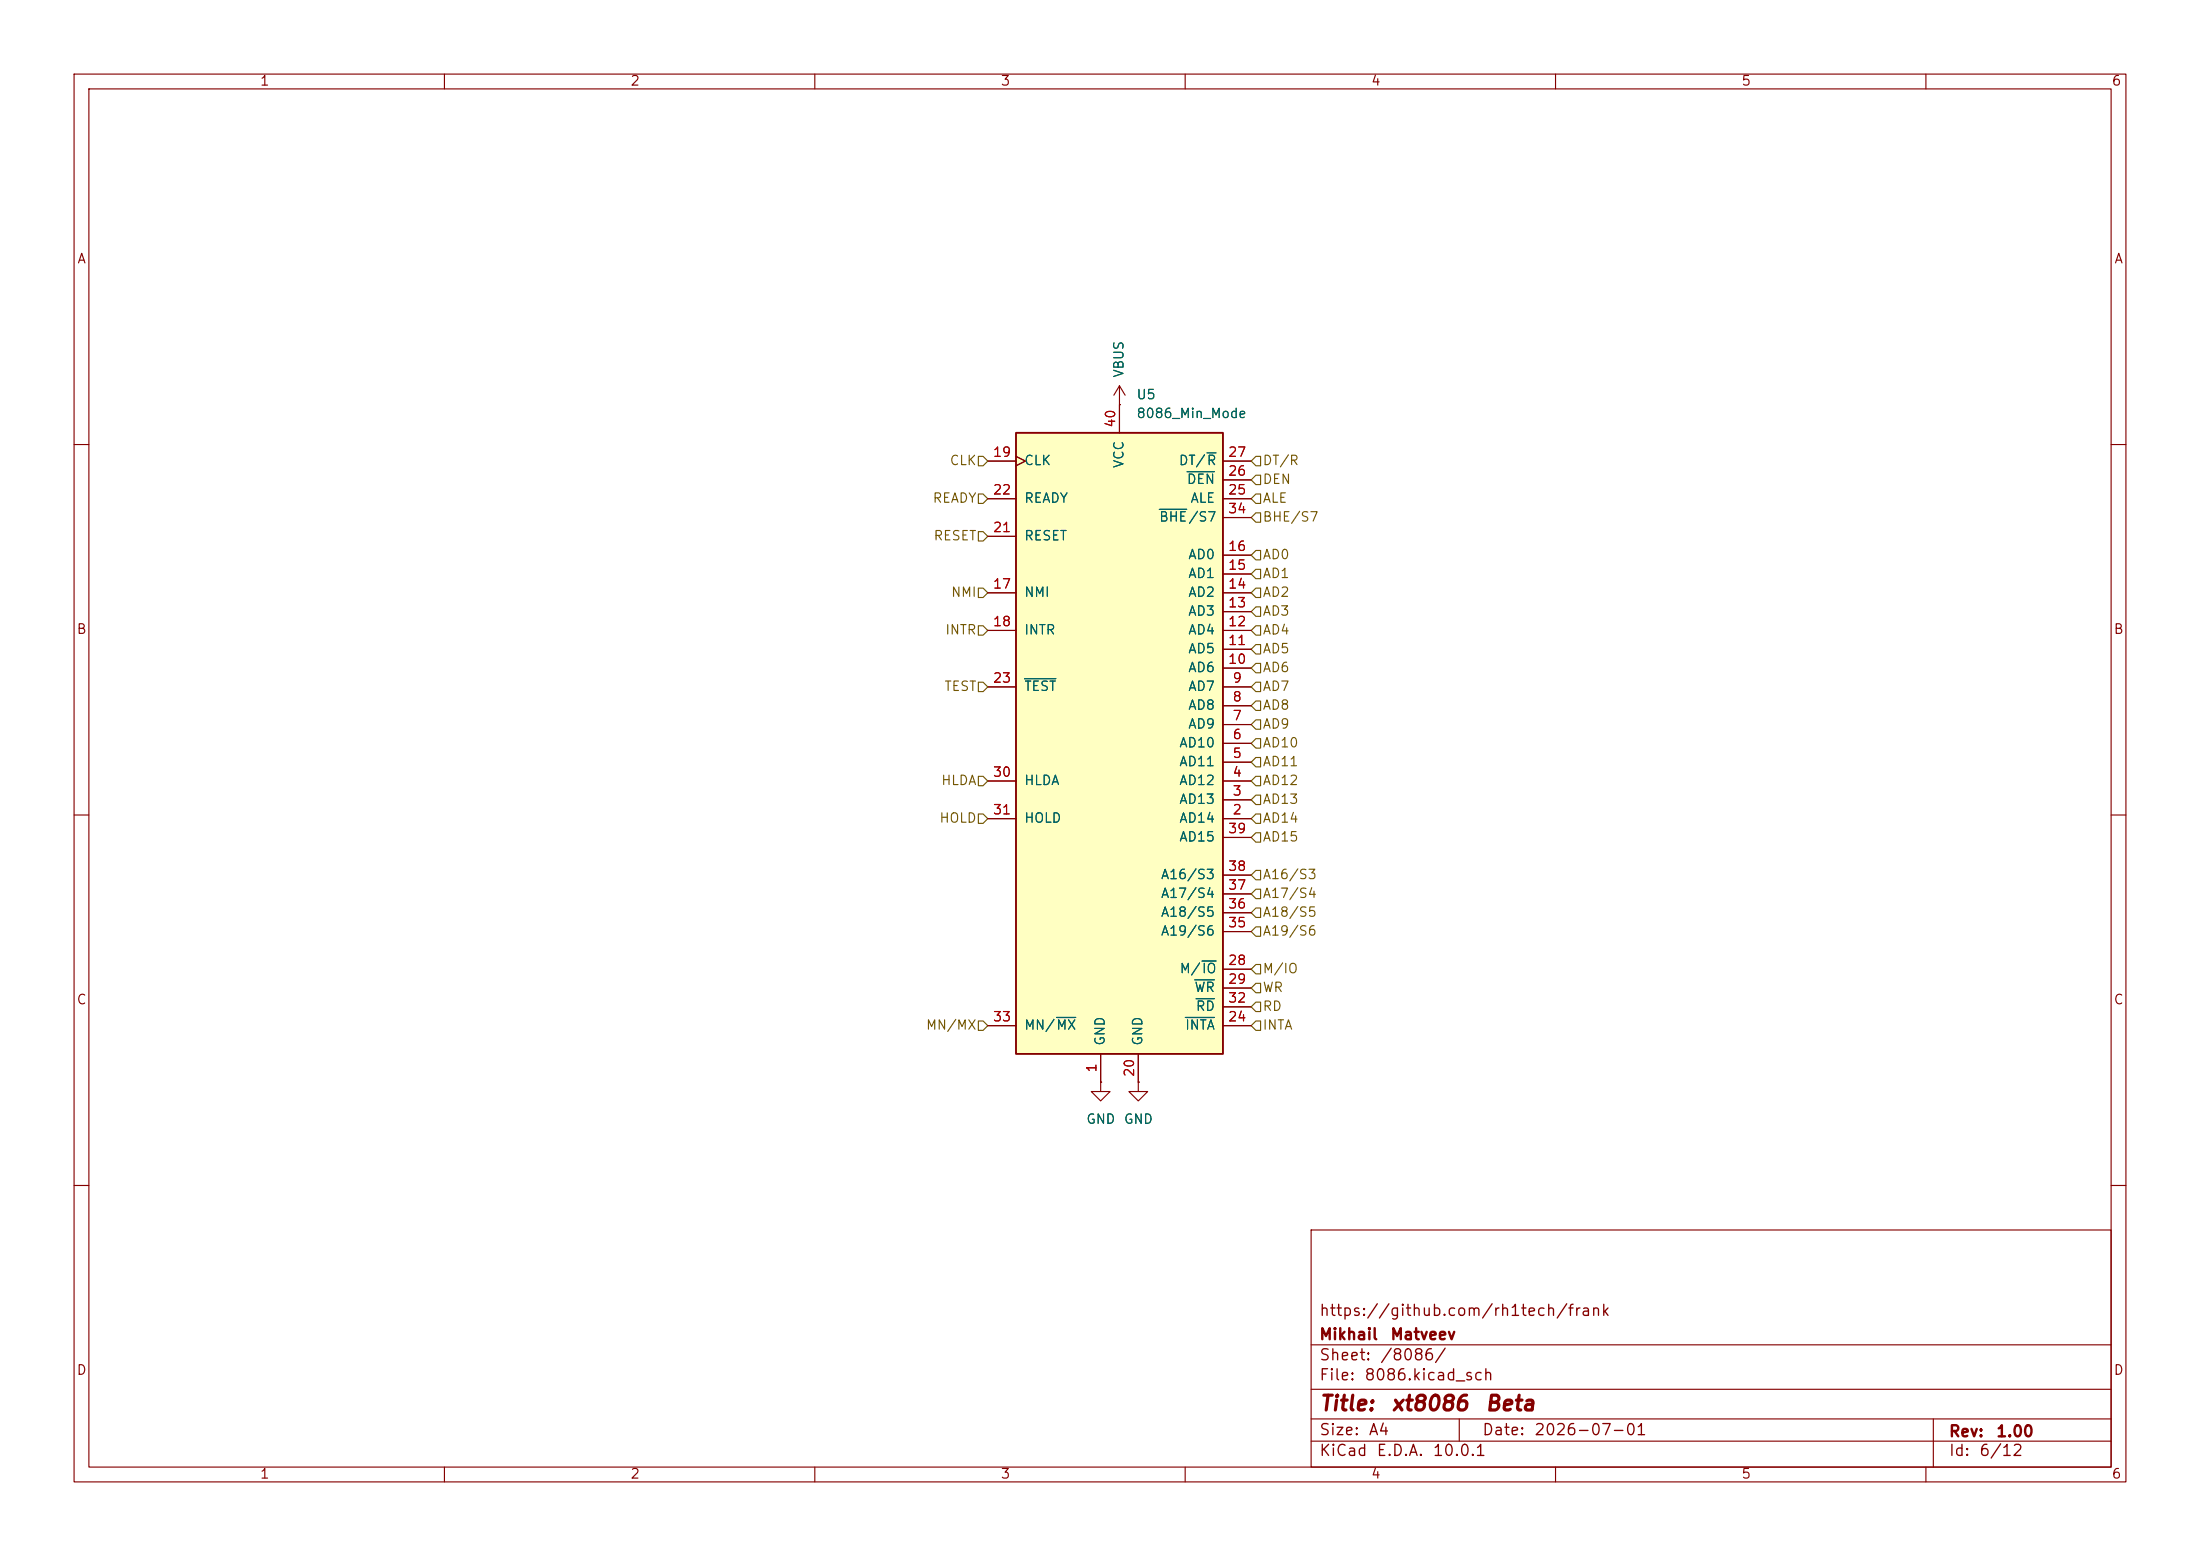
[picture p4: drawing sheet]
<svg xmlns="http://www.w3.org/2000/svg" width="297mm" height="210mm" viewBox="0 0 297 210" stroke-linecap="round" stroke-linejoin="round" font-family="sans-serif">
<g fill="none" stroke="#840000" stroke-width=".15">
<path d="M10 10h277v190h-277zM12 12h273v186h-273zM60 10v2M110 10v2M160 10v2M210 10v2M260 10v2M151.1 54.6h.1M151.1 52.1l-.7 1.2M151.1 52.1l.8 1.2M151.1 52.1v2.5M10 60h2"/>
<path d="M285 60h2M10 110h2M285 110h2M153.7 146.1v1.2h1.2l-1.2 1.3-1.3-1.3h1.3M153.7 146.1h.1M10 160h2M177 166h108v32h-108zM285 160h2M60 198v2M110 198v2M160 198v2M177 194.5h108"/>
<path d="M177 191.5h108M177 187.5h108M177 181.5h108M197 191.5v3M210 198v2M260 198v2M261 191.5v6.5"/>
</g>
<path d="M137.2 58.4h27.9v83.8h-27.9z" fill="#ffffc2"/>
<path d="M137.2 58.4h27.9v83.8h-27.9z" fill="none" stroke="#840000" stroke-width=".25"/>
<g fill="none" stroke="#840000" stroke-width=".15">
<path d="M151.1 54.6h.1M151.1 54.6v3.8M133.3 62.2h3.9M133.3 72.4h3.9M133.3 67.3h3.9M137.2 61.6l1.2 .6-1.2 .7M165.1 77.5h3.8M165.1 74.9h3.8M165.1 62.2h3.8M165.1 67.3h3.8M165.1 64.8h3.8M165.1 69.9h3.8"/>
<path d="M133.3 92.7h3.9M133.3 85.1h3.9M133.3 80h3.9M165.1 97.8h3.8M165.1 95.3h3.8M165.1 92.7h3.8M165.1 90.2h3.8M165.1 87.6h3.8M165.1 85.1h3.8M165.1 82.6h3.8M165.1 80h3.8M133.3 110.5h3.9"/>
<path d="M133.3 105.4h3.9M165.1 110.5h3.8M165.1 108h3.8M165.1 105.4h3.8M165.1 102.9h3.8M165.1 100.3h3.8M165.1 118.1h3.8M165.1 113h3.8M133.3 138.4h3.9M165.1 138.4h3.8M165.1 130.8h3.8M165.1 133.4h3.8"/>
<path d="M165.1 135.9h3.8M165.1 125.7h3.8M165.1 123.2h3.8M165.1 120.7h3.8M148.6 146.1v1.2h1.3l-1.3 1.3-1.3-1.3h1.3M148.6 146.1h.1M148.6 142.2v3.9M153.7 146.1h.1M153.7 142.2v3.9"/>
</g>
<path d="M156.5 68.7h3.7M160.3 63.7h3.7M162.9 61.1h1.3M138.3 91.6h4.2M142.6 137.3h2.6M160 137.3h4M161.3 132.2h2.7M161.5 134.8h2.5M162.3 129.7h1.9" fill="none" stroke="#006464" stroke-width=".15"/>
<g fill="none" stroke="#725600" stroke-width=".15">
<path d="M132.1 61.6h.6l.6 .6-.6 .7h-.6zM132.1 71.8h.6l.6 .6-.6 .6h-.6zM132.1 66.7h.6l.6 .6-.6 .6h-.6zM132.1 79.4h.6l.6 .6-.6 .6h-.6zM169.5 61.6h.7v1.3h-.7l-.6-.7zM169.5 66.7h.7v1.2h-.7l-.6-.6zM169.5 64.1h.7v1.3h-.7l-.6-.6zM169.5 76.8h.7v1.3h-.7l-.6-.6zM169.5 74.3h.7v1.3h-.7l-.6-.7zM169.5 69.2h.7v1.3h-.7l-.6-.6zM169.5 79.4h.7v1.2h-.7l-.6-.6zM132.1 92.1h.6l.6 .6-.6 .6h-.6z"/>
<path d="M132.1 84.5h.6l.6 .6-.6 .6h-.6zM169.5 84.5h.7v1.2h-.7l-.6-.6zM169.5 81.9h.7v1.3h-.7l-.6-.6zM169.5 97.2h.7v1.2h-.7l-.6-.6zM169.5 94.6h.7v1.3h-.7l-.6-.6zM169.5 92.1h.7v1.2h-.7l-.6-.6zM169.5 89.5h.7v1.3h-.7l-.6-.6zM169.5 99.7h.7v1.3h-.7l-.6-.7zM169.5 87h.7v1.3h-.7l-.6-.7zM132.1 109.9h.6l.6 .6-.6 .6h-.6zM132.1 104.8h.6l.6 .6-.6 .6h-.6zM169.5 102.2h.7v1.3h-.7l-.6-.6z"/>
<path d="M169.5 112.4h.7v1.3h-.7l-.6-.7zM169.5 109.9h.7v1.2h-.7l-.6-.6zM169.5 104.8h.7v1.2h-.7l-.6-.6zM169.5 107.3h.7v1.3h-.7l-.6-.6zM169.5 117.5h.7v1.2h-.7l-.6-.6zM132.1 137.8h.6l.6 .6-.6 .7h-.6zM169.5 137.8h.7v1.3h-.7l-.6-.7zM169.5 132.7h.7v1.3h-.7l-.6-.6zM169.5 135.3h.7v1.2h-.7l-.6-.6zM169.5 130.2h.7v1.2h-.7l-.6-.6zM169.5 122.6h.7v1.2h-.7l-.6-.6zM169.5 120h.7v1.3h-.7l-.6-.6z"/>
<path d="M169.5 125.1h.7v1.3h-.7l-.6-.7z"/>
</g>
<g font-size="2" fill="#840000">
<text x="178" y="190.9">Title:</text>
<text x="187.7" y="190.9">xt8086</text>
<text x="200.4" y="190.9">Beta</text>
</g>
<g font-size="1.5" fill="#840000">
<text x="178" y="178">https://github.com/rh1tech/frank</text>
<text x="178" y="184">Sheet:</text>
<text x="178" y="181.2">Mikhail</text>
<text x="186.2" y="184">/8086/</text>
<text x="187.6" y="181.2">Matveev</text>
<text x="178" y="186.7">File:</text>
<text x="184.1" y="186.7">8086.kicad_sch</text>
<text x="178" y="196.9">KiCad</text>
<text x="178" y="194.1">Size:</text>
<text x="184.7" y="194.1">A4</text>
<text x="185.7" y="196.9">E.D.A.</text>
<text x="193.3" y="196.9">10.0.1</text>
<text x="200" y="194.1">Date:</text>
<text x="207" y="194.1">2026-07-01</text>
<text x="263" y="194.3">Rev:</text>
<text x="263" y="196.9">Id:</text>
<text x="267.1" y="196.9">6/12</text>
<text x="269.4" y="194.3">1.00</text>
</g>
<g font-size="1.3" fill="#840000">
<text x="35" y="11.9">1</text>
<text x="85" y="11.9">2</text>
<text x="135" y="11.9">3</text>
<text x="185" y="11.9">4</text>
<text x="235" y="11.9">5</text>
<text x="285" y="11.9">6</text>
<text x="10.3" y="35.9">A</text>
<text x="285.3" y="35.9">A</text>
<text x="10.3" y="85.9">B</text>
<text x="285.3" y="85.9">B</text>
<text x="10.3" y="135.9">C</text>
<text x="285.3" y="135.9">C</text>
<text x="10.3" y="185.9">D</text>
<text x="285.3" y="185.9">D</text>
<text x="35" y="199.9">1</text>
<text x="85" y="199.9">2</text>
<text x="135" y="199.9">3</text>
<text x="185" y="199.9">4</text>
<text x="235" y="199.9">5</text>
<text x="285" y="199.9">6</text>
</g>
<g font-size="1.3" fill="#006464">
<text x="152" y="51.1" transform="rotate(-90 152 51.1)">VBUS</text>
<text x="153.3" y="54.2">U5</text>
<text x="153.3" y="56.7">8086_Min_Mode</text>
<text x="138.2" y="63.1">CLK</text>
<text x="152" y="63.3" transform="rotate(-90 152 63.3)">VCC</text>
<text x="159" y="63.1">DT/R</text>
<text x="160.1" y="65.6">DEN</text>
<text x="138.2" y="68.2">READY</text>
<text x="156.4" y="70.7">BHE/S7</text>
<text x="160.6" y="68.2">ALE</text>
<text x="138.2" y="73.3">RESET</text>
<text x="160.3" y="75.8">AD0</text>
<text x="138.2" y="80.9">NMI</text>
<text x="160.3" y="83.4">AD3</text>
<text x="160.3" y="80.9">AD2</text>
<text x="160.3" y="78.3">AD1</text>
<text x="138.2" y="86">INTR</text>
<text x="160.3" y="88.5">AD5</text>
<text x="160.3" y="86">AD4</text>
<text x="138.2" y="93.6">TEST</text>
<text x="160.3" y="93.6">AD7</text>
<text x="160.3" y="91">AD6</text>
<text x="159.1" y="101.2">AD10</text>
<text x="160.3" y="98.7">AD9</text>
<text x="160.3" y="96.1">AD8</text>
<text x="138.2" y="106.3">HLDA</text>
<text x="159.1" y="106.3">AD12</text>
<text x="159.1" y="103.7">AD11</text>
<text x="138.2" y="111.4">HOLD</text>
<text x="159.1" y="111.4">AD14</text>
<text x="159.1" y="108.8">AD13</text>
<text x="159.1" y="113.9">AD15</text>
<text x="156.6" y="119">A16/S3</text>
<text x="156.6" y="124.1">A18/S5</text>
<text x="156.6" y="121.5">A17/S4</text>
<text x="156.6" y="126.6">A19/S6</text>
<text x="159.2" y="131.7">M/IO</text>
<text x="161.2" y="134.2">WR</text>
<text x="161.3" y="136.8">RD</text>
<text x="138.2" y="139.3">MN/MX</text>
<text x="149.5" y="141.2" transform="rotate(-90 149.5 141.2)">GND</text>
<text x="154.5" y="141.2" transform="rotate(-90 154.5 141.2)">GND</text>
<text x="159.9" y="139.3">INTA</text>
<text x="146.6" y="152">GND</text>
<text x="151.6" y="152">GND</text>
</g>
<g font-size="1.3" fill="#a90000">
<text x="150.9" y="57.8" transform="rotate(-90 150.9 57.8)">40</text>
<text x="133.9" y="62">19</text>
<text x="165.7" y="64.5">26</text>
<text x="165.7" y="62">27</text>
<text x="133.9" y="67.1">22</text>
<text x="165.7" y="67.1">25</text>
<text x="165.7" y="69.6">34</text>
<text x="133.9" y="72.1">21</text>
<text x="165.7" y="77.2">15</text>
<text x="165.7" y="74.7">16</text>
<text x="133.9" y="79.8">17</text>
<text x="165.7" y="82.3">13</text>
<text x="165.7" y="79.8">14</text>
<text x="133.9" y="84.8">18</text>
<text x="165.7" y="89.9">10</text>
<text x="165.7" y="87.4">11</text>
<text x="165.7" y="84.8">12</text>
<text x="133.9" y="92.5">23</text>
<text x="166.3" y="95">8</text>
<text x="166.3" y="92.5">9</text>
<text x="166.3" y="100.1">6</text>
<text x="166.3" y="97.5">7</text>
<text x="133.9" y="105.2">30</text>
<text x="166.3" y="107.7">3</text>
<text x="166.3" y="105.2">4</text>
<text x="166.3" y="102.6">5</text>
<text x="133.9" y="110.2">31</text>
<text x="165.7" y="112.8">39</text>
<text x="166.3" y="110.2">2</text>
<text x="165.7" y="117.9">38</text>
<text x="165.7" y="125.5">35</text>
<text x="165.7" y="122.9">36</text>
<text x="165.7" y="120.4">37</text>
<text x="165.7" y="130.6">28</text>
<text x="165.7" y="133.1">29</text>
<text x="165.7" y="135.6">32</text>
<text x="133.9" y="138.2">33</text>
<text x="165.7" y="138.2">24</text>
<text x="148.3" y="144.9" transform="rotate(-90 148.3 144.9)">1</text>
<text x="153.4" y="145.5" transform="rotate(-90 153.4 145.5)">20</text>
</g>
<g font-size="1.3" fill="#725600">
<text x="128.1" y="63.1">CLK</text>
<text x="170.4" y="63.1">DT/R</text>
<text x="170.4" y="65.6">DEN</text>
<text x="125.8" y="68.2">READY</text>
<text x="170.4" y="68.2">ALE</text>
<text x="170.4" y="70.7">BHE/S7</text>
<text x="125.9" y="73.3">RESET</text>
<text x="170.4" y="75.8">AD0</text>
<text x="128.3" y="80.9">NMI</text>
<text x="170.4" y="83.4">AD3</text>
<text x="170.4" y="78.3">AD1</text>
<text x="170.4" y="80.9">AD2</text>
<text x="127.5" y="86">INTR</text>
<text x="170.4" y="86">AD4</text>
<text x="170.4" y="88.5">AD5</text>
<text x="127.4" y="93.6">TEST</text>
<text x="170.4" y="93.6">AD7</text>
<text x="170.4" y="91">AD6</text>
<text x="170.4" y="98.7">AD9</text>
<text x="170.4" y="96.1">AD8</text>
<text x="170.4" y="101.2">AD10</text>
<text x="127" y="106.3">HLDA</text>
<text x="170.4" y="103.7">AD11</text>
<text x="170.4" y="106.3">AD12</text>
<text x="126.7" y="111.4">HOLD</text>
<text x="170.4" y="113.9">AD15</text>
<text x="170.4" y="111.4">AD14</text>
<text x="170.4" y="108.8">AD13</text>
<text x="170.4" y="119">A16/S3</text>
<text x="170.4" y="124.1">A18/S5</text>
<text x="170.4" y="121.5">A17/S4</text>
<text x="170.4" y="131.7">M/IO</text>
<text x="170.4" y="126.6">A19/S6</text>
<text x="170.4" y="134.2">WR</text>
<text x="170.4" y="136.8">RD</text>
<text x="124.9" y="139.3">MN/MX</text>
<text x="170.4" y="139.3">INTA</text>
</g>
</svg>
